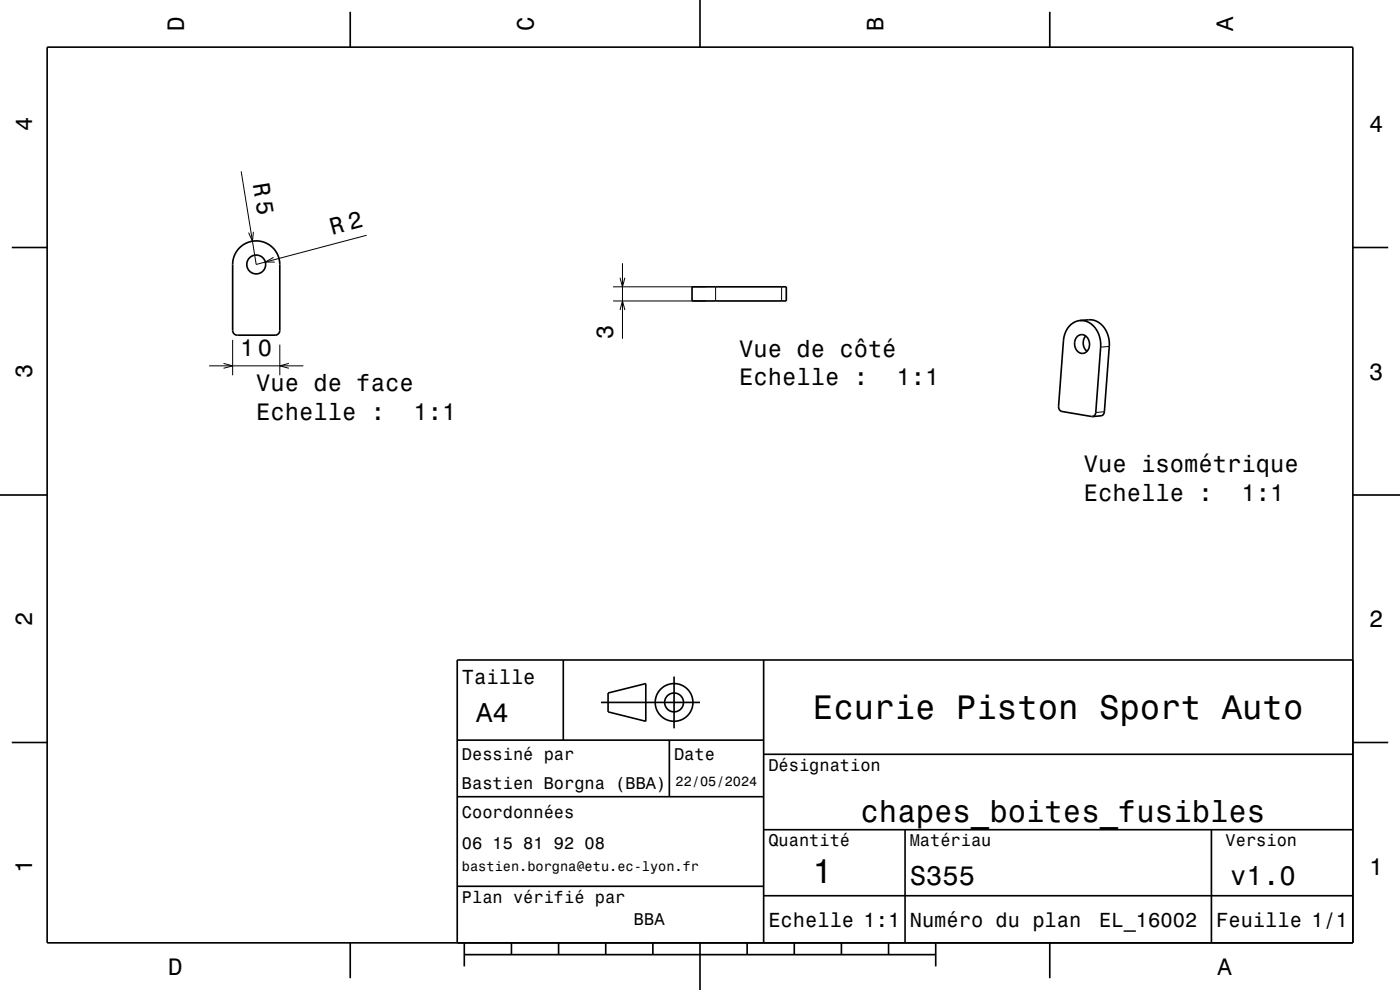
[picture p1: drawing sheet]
<svg xmlns="http://www.w3.org/2000/svg" width="297mm" height="210mm" viewBox="0 0 297 210" stroke-linecap="round" stroke-linejoin="round" font-family="sans-serif">
<g fill="none" stroke="#000" stroke-width=".21">
<path d="M51.2 36.4l3.2 19.7 23.4-6.2M53.8 49.2l-.2 2-.9-1.9M58 54.6l-1.7 1h2M131.5 58.9l.6 1.9 .5-1.9M132.1 55.8v16.1M44.4 77.6h20M47.4 77.1l2 .5-2 .5M49.4 72.1v7.5M59.4 73.1v6.5M61.3 77.1l-1.9 .5 1.9 .5M130.1 63.8h19.7M130.1 60.8h19.7"/>
<path d="M131.5 65.8l.6-2 .5 2M151.8 60.8v3M165.8 60.8v3M235.3 73.5l-1.8 .1M234.3 87.3l-1.8 .2"/>
</g>
<g fill="none" stroke="#000" stroke-width=".35">
<path d="M10 10h277v190h-277zM74.3 2.5v7.5M148.5 0v10M222.7 2.5v7.5M2.5 52.5h7.5M50.8 52.5a5 5 0 0 1 5.5-1 5 5 0 0 1 3.1 4.6v14.1l-.4 .6-.6 .3h-8.1l-.5-.2-.3-.3-.1-.5v-14a5 5 0 0 1 1.4-3.6zM287 52.5h7.5M146.8 60.8h20v3h-20zM228.5 71.4a1.57 1.57 0 0 1 1.7-.2 1.57 1.57 0 0 1 .9 1.5 1.63 1.63 0 0 1-.4 1.8 1.63 1.63 0 0 1-1.8 .3 2.31 2.31 0 0 1-.4-3.4zM229.1 68a4.3 4.3 0 0 0-3.5 4.3l-1 14.3 .3 .5 .3 .2 6.6 1.1M229.1 68a4.7 4.7 0 0 1 4.4 5.1l-1.1 14.5-.1 .4-.5 .4M229.1 68l1.8-.2a4.7 4.7 0 0 1 4.4 5.2l-1 14.5-.2 .4-.3 .3-2 .2"/>
<path d="M230.3 71.3a2.33 2.33 0 0 0 .3 3.2M0 105h10M287 105h10M119.5 140v17M162 140v60M287 140h-190v60M2.5 157.5h7.5M97 157h65M127.5 149h21M129 147l8-2v8l-8-2zM142 157v12M143 143.5v11"/>
<path d="M287 157.5h7.5M97 169h65M162 176h125M162 160h125M192 176v24M257 176v24M97 188h65M162 190h125M74.3 200v7.5M98.5 202.5h100M98.5 200v5M108.5 200v2.5"/>
<path d="M118.5 200v2.5M128.5 200v2.5M138.5 200v2.5M148.5 200v10M158.5 200v2.5M168.5 200v2.5M178.5 200v2.5M188.5 200v2.5M198.5 200v5M222.7 200v7.5"/>
<circle cx="54.4" cy="56.1" r="2"/>
<circle cx="143" cy="149" r="2"/>
<circle cx="143" cy="149" r="4"/>
</g>
<g font-size="7.2">
<text x="172.5" y="152.6">Ecurie Piston Sport Auto</text>
<text x="172.3" y="187.3">1</text>
</g>
<text font-size="6.5" x="182.6" y="174.5">chapes_boites_fusibles</text>
<g font-size="5.8">
<text x="101" y="153.1">A4</text>
<text x="193" y="187.6">S355</text>
<text x="261" y="187.6">v1.0</text>
</g>
<g font-size="5.1">
<text x="53.6" y="38.9" transform="rotate(81 53.6 38.9)">R 5</text>
<text x="70.4" y="49.8" transform="rotate(-15 70.4 49.8)">R 2</text>
</g>
<g font-size="5">
<text x="39" y="6.5" transform="rotate(-90 39 6.5)">D</text>
<text x="113.2" y="6.5" transform="rotate(-90 113.2 6.5)">C</text>
<text x="187.4" y="6.5" transform="rotate(-90 187.4 6.5)">B</text>
<text x="261.6" y="6.5" transform="rotate(-90 261.6 6.5)">A</text>
<text x="6.8" y="27.8" transform="rotate(-90 6.8 27.8)">4</text>
<text x="290.5" y="28.1">4</text>
<text x="130.1" y="71.9" transform="rotate(-90 130.1 71.9)">3</text>
<text x="51" y="75.6">10</text>
<text x="156.8" y="75.7">Vue de côté</text>
<text x="6.8" y="80.3" transform="rotate(-90 6.8 80.3)">3</text>
<text x="54.4" y="83">Vue de face</text>
<text x="156.8" y="81.7">Echelle :</text>
<text x="190.2" y="81.7">1:1</text>
<text x="290.5" y="80.6">3</text>
<text x="54.4" y="89">Echelle :</text>
<text x="87.8" y="89">1:1</text>
<text x="230" y="100.2">Vue isométrique</text>
<text x="230" y="106.3">Echelle :</text>
<text x="263.4" y="106.3">1:1</text>
<text x="6.8" y="132.8" transform="rotate(-90 6.8 132.8)">2</text>
<text x="290.5" y="133.1">2</text>
<text x="6.8" y="185.3" transform="rotate(-90 6.8 185.3)">1</text>
<text x="290.5" y="185.6">1</text>
<text x="35.7" y="206.8">D</text>
<text x="258.3" y="206.8">A</text>
</g>
<g font-size="4.3">
<text x="98" y="145.2">Taille</text>
<text x="163" y="196.6">Echelle 1:1</text>
<text x="193" y="196.6">Numéro du plan</text>
<text x="233.2" y="196.6">EL_16002</text>
<text x="258" y="196.6">Feuille 1/1</text>
</g>
<g font-size="3.6">
<text x="98" y="161.3">Dessiné par</text>
<text x="143" y="161.3">Date</text>
<text x="98" y="167.5">Bastien Borgna (BBA)</text>
<text x="163" y="163.5">Désignation</text>
<text x="98" y="173.5">Coordonnées</text>
<text x="163" y="179.5">Quantité</text>
<text x="193" y="179.5">Matériau</text>
<text x="260" y="179.5">Version</text>
<text x="98" y="180.2">06 15 81 92 08</text>
<text x="98" y="191.5">Plan vérifié par</text>
<text x="134.5" y="196.3">BBA</text>
</g>
<g font-size="2.9">
<text x="143.3" y="166.8">22/05/2024</text>
<text x="98" y="184.8">bastien.borgna@etu.ec-lyon.fr</text>
</g>
</svg>
